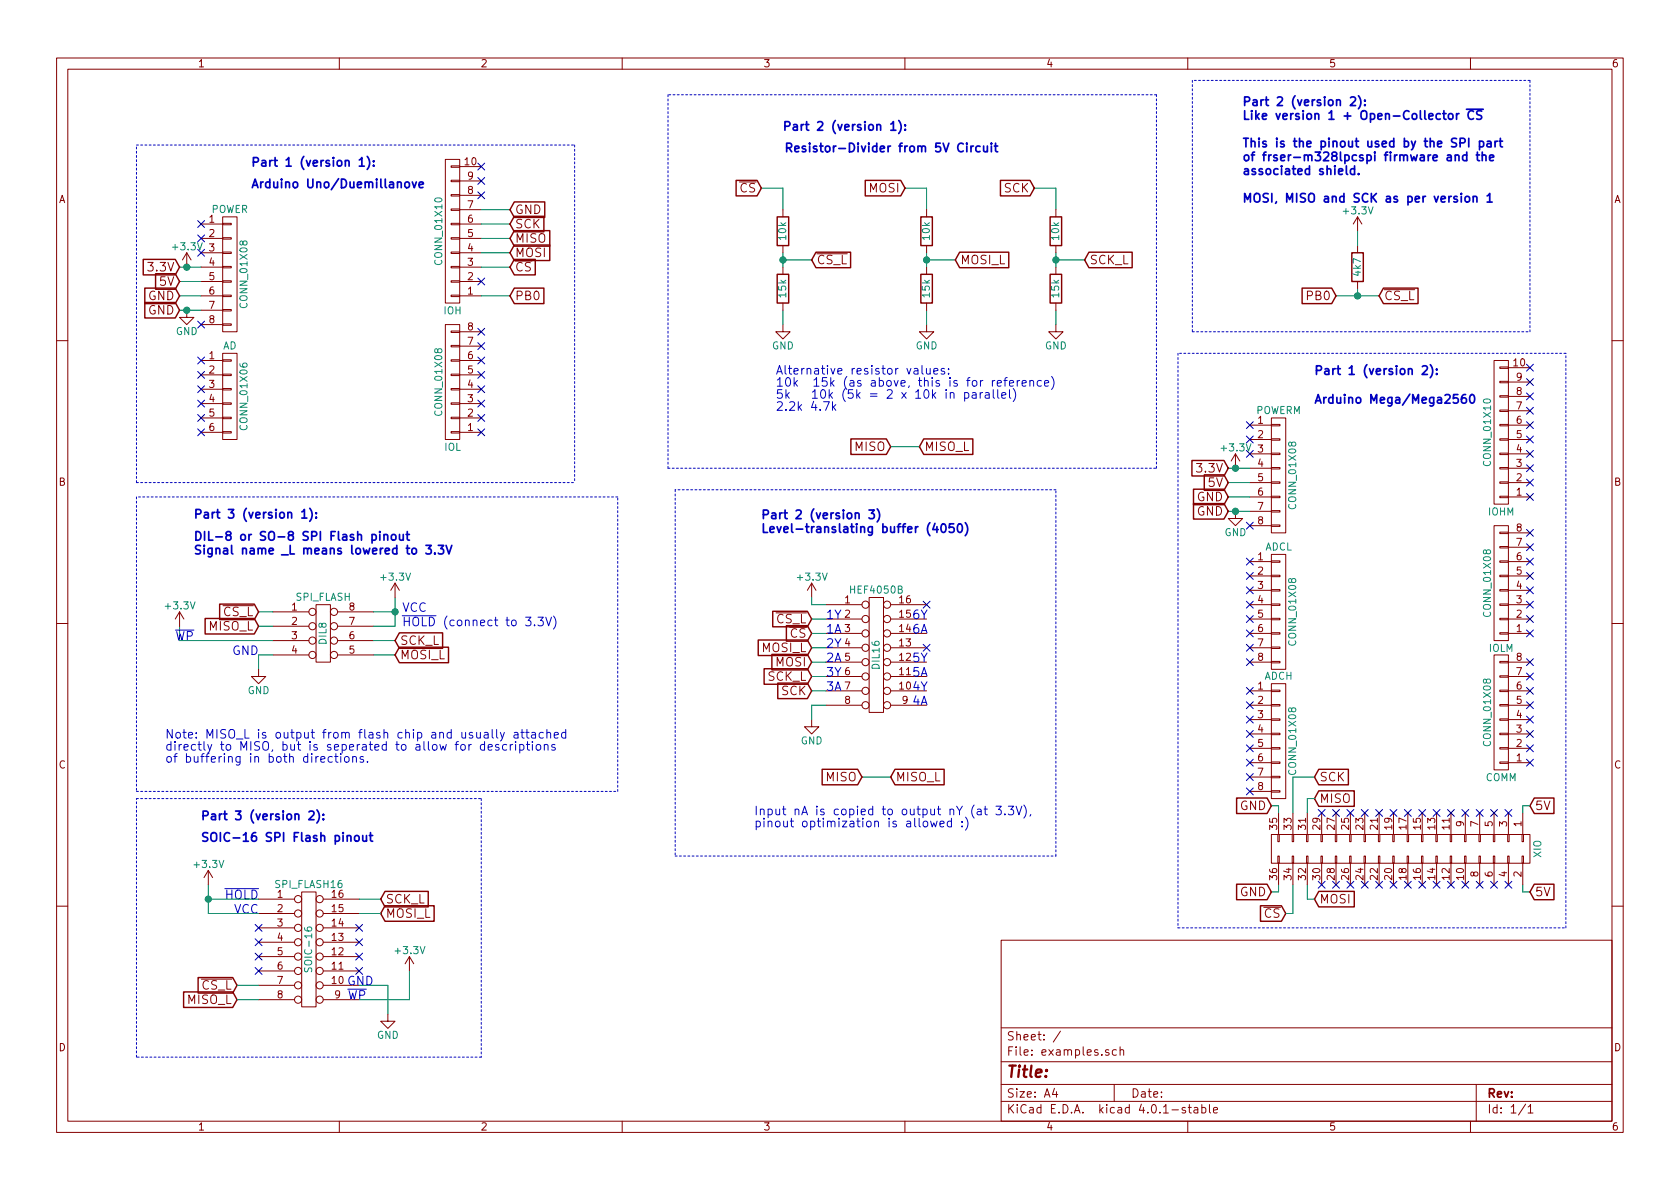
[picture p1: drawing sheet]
EESchema Schematic File Version 2
LIBS:power
LIBS:device
LIBS:transistors
LIBS:conn
LIBS:linear
LIBS:regul
LIBS:74xx
LIBS:cmos4000
LIBS:adc-dac
LIBS:memory
LIBS:xilinx
LIBS:microcontrollers
LIBS:dsp
LIBS:microchip
LIBS:analog_switches
LIBS:motorola
LIBS:texas
LIBS:intel
LIBS:audio
LIBS:interface
LIBS:digital-audio
LIBS:philips
LIBS:display
LIBS:cypress
LIBS:siliconi
LIBS:opto
LIBS:atmel
LIBS:contrib
LIBS:valves
EELAYER 25 0
EELAYER END
$Descr A4 11693 8268
encoding utf-8
Sheet 1 1
Title ""
Date ""
Rev ""
Comp ""
Comment1 ""
Comment2 ""
Comment3 ""
Comment4 ""
$EndDescr
$Comp
L CONN_01X06 AD
U 1 1
P 1600 2750
F 0 "AD" H 1600 3100 50  0000 C CNN
F 1 "CONN_01X06" V 1700 2750 50  0000 C CNN
F 2 "" H 1600 2750 50  0000 C CNN
F 3 "" H 1600 2750 50  0000 C CNN
	1    1600 2750
	1    0    0    -1  
$EndComp
$Comp
L CONN_01X08 POWER
U 1 1
P 1600 1900
F 0 "POWER" H 1600 2350 50  0000 C CNN
F 1 "CONN_01X08" V 1700 1900 50  0000 C CNN
F 2 "" H 1600 1900 50  0000 C CNN
F 3 "" H 1600 1900 50  0000 C CNN
	1    1600 1900
	1    0    0    -1  
$EndComp
$Comp
L CONN_01X08 IOL
U 1 1
P 3150 2650
F 0 "IOL" H 3150 3100 50  0000 C CNN
F 1 "CONN_01X08" V 3250 2650 50  0000 C CNN
F 2 "" H 3150 2650 50  0000 C CNN
F 3 "" H 3150 2650 50  0000 C CNN
	1    3150 2650
	-1   0    0    1   
$EndComp
$Comp
L CONN_01X10 IOH
U 1 1
P 3150 1600
F 0 "IOH" H 3150 2150 50  0000 C CNN
F 1 "CONN_01X10" V 3250 1600 50  0000 C CNN
F 2 "" H 3150 1600 50  0000 C CNN
F 3 "" H 3150 1600 50  0000 C CNN
	1    3150 1600
	-1   0    0    1   
$EndComp
Text Notes 1750 1300 0    60   ~ 12
Arduino Uno/Duemillanove
Wire Wire Line
	1250 2150 1400 2150
Wire Wire Line
	1400 2050 1250 2050
Wire Wire Line
	1400 1950 1250 1950
Wire Wire Line
	1250 1850 1400 1850
Text GLabel 1250 2150 0    60   Input ~ 0
GND
Text GLabel 1250 2050 0    60   Input ~ 0
GND
Text GLabel 1250 1950 0    60   Input ~ 0
5V
Text GLabel 1250 1850 0    60   Input ~ 0
3.3V
Wire Wire Line
	3350 1450 3550 1450
Text GLabel 3550 1450 2    60   Input ~ 0
GND
NoConn ~ 1400 2250
NoConn ~ 1400 1750
NoConn ~ 1400 1650
NoConn ~ 1400 1550
NoConn ~ 1400 3000
NoConn ~ 1400 2900
NoConn ~ 1400 2800
NoConn ~ 1400 2700
NoConn ~ 1400 2600
NoConn ~ 1400 2500
NoConn ~ 3350 3000
NoConn ~ 3350 2900
NoConn ~ 3350 2800
NoConn ~ 3350 2700
NoConn ~ 3350 2600
NoConn ~ 3350 2500
NoConn ~ 3350 2400
NoConn ~ 3350 2300
NoConn ~ 3350 1150
NoConn ~ 3350 1250
NoConn ~ 3350 1350
Wire Wire Line
	3350 2050 3550 2050
Text GLabel 3550 2050 2    60   Input ~ 0
PB0
NoConn ~ 3350 1950
Wire Wire Line
	3350 1850 3550 1850
Text GLabel 3550 1850 2    60   Input ~ 0
~CS~
Wire Wire Line
	3350 1750 3550 1750
Wire Wire Line
	3350 1650 3550 1650
Wire Wire Line
	3350 1550 3550 1550
Text GLabel 3550 1750 2    60   Input ~ 0
MOSI
Text GLabel 3550 1650 2    60   Input ~ 0
MISO
Text GLabel 3550 1550 2    60   Input ~ 0
SCK
Text Notes 6950 1050 2    60   ~ 12
Resistor-Divider from 5V Circuit
$Comp
L DIL8 SPI_FLASH
U 1 1
P 2250 4400
F 0 "SPI_FLASH" H 2250 4650 50  0000 C CNN
F 1 "DIL8" V 2250 4400 50  0000 C CNN
F 2 "" H 2250 4400 50  0000 C CNN
F 3 "" H 2250 4400 50  0000 C CNN
	1    2250 4400
	1    0    0    -1  
$EndComp
$Comp
L GND #PWR?
U 1 1
P 1300 2150
F 0 "#PWR?" H 1300 1900 50  0001 C CNN
F 1 "GND" H 1300 2000 50  0000 C CNN
F 2 "" H 1300 2150 50  0000 C CNN
F 3 "" H 1300 2150 50  0000 C CNN
	1    1300 2150
	1    0    0    -1  
$EndComp
Connection ~ 1300 2150
$Comp
L +3.3V #PWR?
U 1 1
P 1300 1850
F 0 "#PWR?" H 1300 1700 50  0001 C CNN
F 1 "+3.3V" H 1300 1990 50  0000 C CNN
F 2 "" H 1300 1850 50  0000 C CNN
F 3 "" H 1300 1850 50  0000 C CNN
	1    1300 1850
	1    0    0    -1  
$EndComp
Connection ~ 1300 1850
Wire Wire Line
	2600 4250 2750 4250
Wire Wire Line
	2750 4150 2750 4350
Wire Wire Line
	2750 4350 2600 4350
Connection ~ 2750 4250
Wire Wire Line
	1900 4450 1250 4450
Wire Wire Line
	1250 4450 1250 4350
Wire Wire Line
	1900 4550 1800 4550
Wire Wire Line
	1800 4550 1800 4650
$Comp
L +3.3V #PWR?
U 1 1
P 2750 4150
F 0 "#PWR?" H 2750 4000 50  0001 C CNN
F 1 "+3.3V" H 2750 4290 50  0000 C CNN
F 2 "" H 2750 4150 50  0000 C CNN
F 3 "" H 2750 4150 50  0000 C CNN
	1    2750 4150
	1    0    0    -1  
$EndComp
$Comp
L +3.3V #PWR?
U 1 1
P 1250 4350
F 0 "#PWR?" H 1250 4200 50  0001 C CNN
F 1 "+3.3V" H 1250 4490 50  0000 C CNN
F 2 "" H 1250 4350 50  0000 C CNN
F 3 "" H 1250 4350 50  0000 C CNN
	1    1250 4350
	1    0    0    -1  
$EndComp
$Comp
L GND #PWR?
U 1 1
P 1800 4650
F 0 "#PWR?" H 1800 4400 50  0001 C CNN
F 1 "GND" H 1800 4500 50  0000 C CNN
F 2 "" H 1800 4650 50  0000 C CNN
F 3 "" H 1800 4650 50  0000 C CNN
	1    1800 4650
	1    0    0    -1  
$EndComp
Wire Wire Line
	2600 4450 2750 4450
Wire Wire Line
	2600 4550 2750 4550
Wire Wire Line
	1900 4250 1800 4250
Wire Wire Line
	1900 4350 1800 4350
Text GLabel 2750 4450 2    60   Input ~ 0
SCK_L
Text GLabel 2750 4550 2    60   Input ~ 0
MOSI_L
Text GLabel 1800 4250 0    60   Input ~ 0
~CS_L
Text GLabel 1800 4350 0    60   Input ~ 0
MISO_L
Text Notes 1350 3850 0    60   ~ 12
DIL-8 or SO-8 SPI Flash pinout\nSignal name _L means lowered to 3.3V
Text Notes 2800 4350 0    60   ~ 0
~HOLD~ (connect to 3.3V)
Text Notes 2800 4250 0    60   ~ 0
VCC
Text Notes 1350 4450 2    60   ~ 0
~WP~
Text Notes 1800 4550 2    60   ~ 0
GND
Text Notes 1750 1150 0    60   ~ 12
Part 1 (version 1):
Text Notes 5450 900  0    60   ~ 12
Part 2 (version 1):
Wire Wire Line
	6300 1300 6450 1300
Wire Wire Line
	6450 1300 6450 1450
$Comp
L GND #PWR?
U 1 1
P 6450 2250
F 0 "#PWR?" H 6450 2000 50  0001 C CNN
F 1 "GND" H 6450 2100 50  0000 C CNN
F 2 "" H 6450 2250 50  0000 C CNN
F 3 "" H 6450 2250 50  0000 C CNN
	1    6450 2250
	1    0    0    -1  
$EndComp
Wire Wire Line
	6450 2250 6450 2150
Wire Wire Line
	6450 1750 6450 1850
Wire Wire Line
	6450 1800 6650 1800
Connection ~ 6450 1800
Text GLabel 5300 1300 0    60   Input ~ 0
~CS~
Wire Wire Line
	5300 1300 5450 1300
Wire Wire Line
	5450 1300 5450 1450
$Comp
L GND #PWR?
U 1 1
P 5450 2250
F 0 "#PWR?" H 5450 2000 50  0001 C CNN
F 1 "GND" H 5450 2100 50  0000 C CNN
F 2 "" H 5450 2250 50  0000 C CNN
F 3 "" H 5450 2250 50  0000 C CNN
	1    5450 2250
	1    0    0    -1  
$EndComp
Wire Wire Line
	5450 2250 5450 2150
Wire Wire Line
	5450 1750 5450 1850
Wire Wire Line
	5450 1800 5650 1800
Connection ~ 5450 1800
Text GLabel 5650 1800 2    60   Input ~ 0
~CS_L
$Comp
L R R?
U 1 1
P 5450 1600
F 0 "R?" V 5530 1600 50  0001 C CNN
F 1 "10k" V 5450 1600 50  0000 C CNN
F 2 "" V 5380 1600 50  0000 C CNN
F 3 "" H 5450 1600 50  0000 C CNN
	1    5450 1600
	1    0    0    -1  
$EndComp
$Comp
L R R?
U 1 1
P 5450 2000
F 0 "R?" V 5530 2000 50  0001 C CNN
F 1 "15k" V 5450 2000 50  0000 C CNN
F 2 "" V 5380 2000 50  0000 C CNN
F 3 "" H 5450 2000 50  0000 C CNN
	1    5450 2000
	1    0    0    -1  
$EndComp
$Comp
L R R?
U 1 1
P 6450 1600
F 0 "R?" V 6530 1600 50  0001 C CNN
F 1 "10k" V 6450 1600 50  0000 C CNN
F 2 "" V 6380 1600 50  0000 C CNN
F 3 "" H 6450 1600 50  0000 C CNN
	1    6450 1600
	1    0    0    -1  
$EndComp
$Comp
L R R?
U 1 1
P 6450 2000
F 0 "R?" V 6530 2000 50  0001 C CNN
F 1 "15k" V 6450 2000 50  0000 C CNN
F 2 "" V 6380 2000 50  0000 C CNN
F 3 "" H 6450 2000 50  0000 C CNN
	1    6450 2000
	1    0    0    -1  
$EndComp
Text GLabel 6300 1300 0    60   Input ~ 0
MOSI
Text GLabel 6650 1800 2    60   Input ~ 0
MOSI_L
Text Notes 1350 3600 0    60   ~ 12
Part 3 (version 1):
Wire Wire Line
	7200 1300 7350 1300
Wire Wire Line
	7350 1300 7350 1450
$Comp
L GND #PWR?
U 1 1
P 7350 2250
F 0 "#PWR?" H 7350 2000 50  0001 C CNN
F 1 "GND" H 7350 2100 50  0000 C CNN
F 2 "" H 7350 2250 50  0000 C CNN
F 3 "" H 7350 2250 50  0000 C CNN
	1    7350 2250
	1    0    0    -1  
$EndComp
Wire Wire Line
	7350 2250 7350 2150
Wire Wire Line
	7350 1750 7350 1850
Wire Wire Line
	7350 1800 7550 1800
Connection ~ 7350 1800
$Comp
L R R?
U 1 1
P 7350 1600
F 0 "R?" V 7430 1600 50  0001 C CNN
F 1 "10k" V 7350 1600 50  0000 C CNN
F 2 "" V 7280 1600 50  0000 C CNN
F 3 "" H 7350 1600 50  0000 C CNN
	1    7350 1600
	1    0    0    -1  
$EndComp
$Comp
L R R?
U 1 1
P 7350 2000
F 0 "R?" V 7430 2000 50  0001 C CNN
F 1 "15k" V 7350 2000 50  0000 C CNN
F 2 "" V 7280 2000 50  0000 C CNN
F 3 "" H 7350 2000 50  0000 C CNN
	1    7350 2000
	1    0    0    -1  
$EndComp
Text GLabel 7200 1300 0    60   Input ~ 0
SCK
Text GLabel 7550 1800 2    60   Input ~ 0
SCK_L
Text Notes 5400 2850 0    60   ~ 0
Alternative resistor values:\n10k  15k (as above, this is for reference)\n5k   10k (5k = 2 x 10k in parallel)\n2.2k 4.7k
Text Notes 8650 1400 0    60   ~ 12
Part 2 (version 2):\nLike version 1 + Open-Collector ~CS~\n\nThis is the pinout used by the SPI part\nof frser-m328lpcspi firmware and the\nassociated shield.\n\nMOSI, MISO and SCK as per version 1
Text GLabel 9300 2050 0    60   Input ~ 0
PB0
Wire Wire Line
	9300 2050 9600 2050
$Comp
L +3.3V #PWR?
U 1 1
P 9450 1600
F 0 "#PWR?" H 9450 1450 50  0001 C CNN
F 1 "+3.3V" H 9450 1740 50  0000 C CNN
F 2 "" H 9450 1600 50  0000 C CNN
F 3 "" H 9450 1600 50  0000 C CNN
	1    9450 1600
	1    0    0    -1  
$EndComp
$Comp
L R R?
U 1 1
P 9450 1850
F 0 "R?" V 9530 1850 50  0001 C CNN
F 1 "4k7" V 9450 1850 50  0000 C CNN
F 2 "" V 9380 1850 50  0000 C CNN
F 3 "" H 9450 1850 50  0000 C CNN
	1    9450 1850
	1    0    0    -1  
$EndComp
Wire Wire Line
	9450 2050 9450 2000
Wire Wire Line
	9450 1700 9450 1600
Text GLabel 9600 2050 2    60   Input ~ 0
~CS_L
Connection ~ 9450 2050
Text GLabel 6000 5400 0    60   Input ~ 0
MISO
Text GLabel 6200 5400 2    60   Input ~ 0
MISO_L
Wire Wire Line
	6000 5400 6200 5400
Text Notes 5300 3700 0    60   ~ 12
Part 2 (version 3)\nLevel-translating buffer (4050)\n
$Comp
L DIL16 HEF4050B
U 1 1
P 6100 4550
F 0 "HEF4050B" H 6100 5000 50  0000 C CNN
F 1 "DIL16" V 6100 4550 50  0000 C CNN
F 2 "" H 6100 4550 50  0000 C CNN
F 3 "" H 6100 4550 50  0000 C CNN
	1    6100 4550
	1    0    0    -1  
$EndComp
$Comp
L +3.3V #PWR?
U 1 1
P 5650 4150
F 0 "#PWR?" H 5650 4000 50  0001 C CNN
F 1 "+3.3V" H 5650 4290 50  0000 C CNN
F 2 "" H 5650 4150 50  0000 C CNN
F 3 "" H 5650 4150 50  0000 C CNN
	1    5650 4150
	1    0    0    -1  
$EndComp
Wire Wire Line
	5650 4150 5650 4200
Wire Wire Line
	5650 4200 5750 4200
$Comp
L GND #PWR?
U 1 1
P 5650 5000
F 0 "#PWR?" H 5650 4750 50  0001 C CNN
F 1 "GND" H 5650 4850 50  0000 C CNN
F 2 "" H 5650 5000 50  0000 C CNN
F 3 "" H 5650 5000 50  0000 C CNN
	1    5650 5000
	1    0    0    -1  
$EndComp
Wire Wire Line
	5650 5000 5650 4900
Wire Wire Line
	5650 4900 5750 4900
Text GLabel 5650 4300 0    60   Input ~ 0
~CS_L
Text GLabel 5650 4400 0    60   Input ~ 0
~CS~
Wire Wire Line
	5750 4400 5650 4400
Wire Wire Line
	5750 4300 5650 4300
Text GLabel 6200 3100 0    60   Input ~ 0
MISO
Text GLabel 6400 3100 2    60   Input ~ 0
MISO_L
Wire Wire Line
	6200 3100 6400 3100
Text GLabel 5650 4500 0    60   Input ~ 0
MOSI_L
Wire Wire Line
	5650 4500 5750 4500
Text GLabel 5650 4600 0    60   Input ~ 0
MOSI
Wire Wire Line
	5650 4600 5750 4600
Text GLabel 5650 4700 0    60   Input ~ 0
SCK_L
Wire Wire Line
	5750 4700 5650 4700
Text GLabel 5650 4800 0    60   Input ~ 0
SCK
Wire Wire Line
	5650 4800 5750 4800
Text Notes 5750 4300 0    60   ~ 0
1Y
Text Notes 5750 4400 0    60   ~ 0
1A
Text Notes 5750 4500 0    60   ~ 0
2Y
Text Notes 5750 4600 0    60   ~ 0
2A
Text Notes 5750 4700 0    60   ~ 0
3Y
Text Notes 5750 4800 0    60   ~ 0
3A
NoConn ~ 6450 4500
NoConn ~ 6450 4200
Text Notes 6350 4900 0    60   ~ 0
4A
Text Notes 6350 4800 0    60   ~ 0
4Y
Text Notes 6350 4700 0    60   ~ 0
5A
Text Notes 6350 4600 0    60   ~ 0
5Y
Text Notes 6350 4400 0    60   ~ 0
6A
Text Notes 6350 4300 0    60   ~ 0
6Y
Text Notes 5250 5750 0    60   ~ 0
Input nA is copied to output nY (at 3.3V),\npinout optimization is allowed :)
Wire Notes Line
	4650 650  4650 3250
Wire Notes Line
	4650 3250 8050 3250
Wire Notes Line
	8050 3250 8050 650 
Wire Notes Line
	8050 650  4650 650 
Wire Notes Line
	8300 550  8300 2300
Wire Notes Line
	8300 2300 10650 2300
Wire Notes Line
	10650 2300 10650 550 
Wire Notes Line
	10650 550  8300 550 
Wire Notes Line
	4700 3400 4700 5950
Wire Notes Line
	4700 5950 7350 5950
Wire Notes Line
	7350 5950 7350 3400
Wire Notes Line
	7350 3400 4700 3400
Wire Notes Line
	950  3450 950  5500
Wire Notes Line
	950  5500 4300 5500
Wire Notes Line
	4300 5500 4300 3450
Wire Notes Line
	4300 3450 950  3450
Text Notes 1150 5300 0    60   ~ 0
Note: MISO_L is output from flash chip and usually attached\ndirectly to MISO, but is seperated to allow for descriptions\nof buffering in both directions.
Text GLabel 1650 6850 0    60   Input ~ 0
~CS_L
$Comp
L DIL16 SPI_FLASH16
U 1 1
P 2150 6600
F 0 "SPI_FLASH16" H 2150 7050 50  0000 C CNN
F 1 "SOIC-16" V 2150 6600 50  0000 C CNN
F 2 "" H 2150 6600 50  0000 C CNN
F 3 "" H 2150 6600 50  0000 C CNN
	1    2150 6600
	1    0    0    -1  
$EndComp
Wire Wire Line
	1800 6850 1650 6850
Text GLabel 1650 6950 0    60   Input ~ 0
MISO_L
Wire Wire Line
	1650 6950 1800 6950
Wire Wire Line
	2500 6850 2700 6850
Wire Wire Line
	2700 6850 2700 7050
$Comp
L GND #PWR?
U 1 1
P 2700 7050
F 0 "#PWR?" H 2700 6800 50  0001 C CNN
F 1 "GND" H 2700 6900 50  0000 C CNN
F 2 "" H 2700 7050 50  0000 C CNN
F 3 "" H 2700 7050 50  0000 C CNN
	1    2700 7050
	1    0    0    -1  
$EndComp
$Comp
L +3.3V #PWR?
U 1 1
P 2850 6750
F 0 "#PWR?" H 2850 6600 50  0001 C CNN
F 1 "+3.3V" H 2850 6890 50  0000 C CNN
F 2 "" H 2850 6750 50  0000 C CNN
F 3 "" H 2850 6750 50  0000 C CNN
	1    2850 6750
	1    0    0    -1  
$EndComp
Text Notes 2550 6950 2    60   ~ 0
~WP~
Text Notes 2600 6850 2    60   ~ 0
GND
Wire Wire Line
	2500 6950 2850 6950
Wire Wire Line
	2850 6950 2850 6750
Text GLabel 2650 6350 2    60   Input ~ 0
MOSI_L
Wire Wire Line
	2500 6350 2650 6350
Text GLabel 2650 6250 2    60   Input ~ 0
SCK_L
Wire Wire Line
	2500 6250 2650 6250
Text Notes 1800 6350 2    60   ~ 0
VCC
Text Notes 1800 6250 2    60   ~ 0
~HOLD~
$Comp
L +3.3V #PWR?
U 1 1
P 1450 6150
F 0 "#PWR?" H 1450 6000 50  0001 C CNN
F 1 "+3.3V" H 1450 6290 50  0000 C CNN
F 2 "" H 1450 6150 50  0000 C CNN
F 3 "" H 1450 6150 50  0000 C CNN
	1    1450 6150
	1    0    0    -1  
$EndComp
Wire Wire Line
	1800 6250 1450 6250
Wire Wire Line
	1450 6150 1450 6350
Wire Wire Line
	1450 6350 1800 6350
Connection ~ 1450 6250
NoConn ~ 1800 6450
NoConn ~ 1800 6550
NoConn ~ 1800 6650
NoConn ~ 1800 6750
NoConn ~ 2500 6750
NoConn ~ 2500 6650
NoConn ~ 2500 6550
NoConn ~ 2500 6450
Text Notes 1400 5700 0    60   ~ 12
Part 3 (version 2):
Text Notes 1400 5850 0    60   ~ 12
SOIC-16 SPI Flash pinout\n
Wire Notes Line
	950  5550 3350 5550
Wire Notes Line
	3350 5550 3350 7350
Wire Notes Line
	3350 7350 950  7350
Wire Notes Line
	950  7350 950  5550
Wire Notes Line
	950  3350 4000 3350
$Comp
L CONN_01X08 POWERM
U 1 1
P 8900 3300
F 0 "POWERM" H 8900 3750 50  0000 C CNN
F 1 "CONN_01X08" V 9000 3300 50  0000 C CNN
F 2 "" H 8900 3300 50  0000 C CNN
F 3 "" H 8900 3300 50  0000 C CNN
	1    8900 3300
	1    0    0    -1  
$EndComp
$Comp
L CONN_01X08 IOLM
U 1 1
P 10450 4050
F 0 "IOLM" H 10450 4500 50  0000 C CNN
F 1 "CONN_01X08" V 10550 4050 50  0000 C CNN
F 2 "" H 10450 4050 50  0000 C CNN
F 3 "" H 10450 4050 50  0000 C CNN
	1    10450 4050
	-1   0    0    1   
$EndComp
$Comp
L CONN_01X10 IOHM
U 1 1
P 10450 3000
F 0 "IOHM" H 10450 3550 50  0000 C CNN
F 1 "CONN_01X10" V 10550 3000 50  0000 C CNN
F 2 "" H 10450 3000 50  0000 C CNN
F 3 "" H 10450 3000 50  0000 C CNN
	1    10450 3000
	-1   0    0    1   
$EndComp
Text Notes 9150 2800 0    60   ~ 12
Arduino Mega/Mega2560
Wire Wire Line
	8550 3550 8700 3550
Wire Wire Line
	8700 3450 8550 3450
Wire Wire Line
	8700 3350 8550 3350
Wire Wire Line
	8550 3250 8700 3250
Text GLabel 8550 3550 0    60   Input ~ 0
GND
Text GLabel 8550 3450 0    60   Input ~ 0
GND
Text GLabel 8550 3350 0    60   Input ~ 0
5V
Text GLabel 8550 3250 0    60   Input ~ 0
3.3V
NoConn ~ 8700 3650
NoConn ~ 8700 3150
NoConn ~ 8700 3050
NoConn ~ 8700 2950
NoConn ~ 8700 4400
NoConn ~ 8700 4300
NoConn ~ 8700 4200
NoConn ~ 8700 4100
NoConn ~ 8700 4000
NoConn ~ 8700 3900
NoConn ~ 10650 4400
NoConn ~ 10650 4300
NoConn ~ 10650 4200
NoConn ~ 10650 4100
NoConn ~ 10650 4000
NoConn ~ 10650 3900
NoConn ~ 10650 3800
NoConn ~ 10650 3700
NoConn ~ 10650 2550
NoConn ~ 10650 2650
NoConn ~ 10650 2750
NoConn ~ 10650 3350
$Comp
L GND #PWR?
U 1 1
P 8600 3550
F 0 "#PWR?" H 8600 3300 50  0001 C CNN
F 1 "GND" H 8600 3400 50  0000 C CNN
F 2 "" H 8600 3550 50  0000 C CNN
F 3 "" H 8600 3550 50  0000 C CNN
	1    8600 3550
	1    0    0    -1  
$EndComp
Connection ~ 8600 3550
$Comp
L +3.3V #PWR?
U 1 1
P 8600 3250
F 0 "#PWR?" H 8600 3100 50  0001 C CNN
F 1 "+3.3V" H 8600 3390 50  0000 C CNN
F 2 "" H 8600 3250 50  0000 C CNN
F 3 "" H 8600 3250 50  0000 C CNN
	1    8600 3250
	1    0    0    -1  
$EndComp
Connection ~ 8600 3250
Text Notes 9150 2600 0    60   ~ 12
Part 1 (version 2):
NoConn ~ 10650 3450
NoConn ~ 10650 3250
NoConn ~ 10650 3150
NoConn ~ 10650 3050
NoConn ~ 10650 2950
NoConn ~ 10650 2850
$Comp
L CONN_01X08 ADCL
U 1 1
P 8900 4250
F 0 "ADCL" H 8900 4700 50  0000 C CNN
F 1 "CONN_01X08" V 9000 4250 50  0000 C CNN
F 2 "" H 8900 4250 50  0000 C CNN
F 3 "" H 8900 4250 50  0000 C CNN
	1    8900 4250
	1    0    0    -1  
$EndComp
NoConn ~ 8700 4500
NoConn ~ 8700 4600
$Comp
L CONN_01X08 ADCH
U 1 1
P 8900 5150
F 0 "ADCH" H 8900 5600 50  0000 C CNN
F 1 "CONN_01X08" V 9000 5150 50  0000 C CNN
F 2 "" H 8900 5150 50  0000 C CNN
F 3 "" H 8900 5150 50  0000 C CNN
	1    8900 5150
	1    0    0    -1  
$EndComp
NoConn ~ 8700 4800
NoConn ~ 8700 4900
NoConn ~ 8700 5000
NoConn ~ 8700 5100
NoConn ~ 8700 5200
NoConn ~ 8700 5300
NoConn ~ 8700 5400
NoConn ~ 8700 5500
$Comp
L CONN_01X08 COMM
U 1 1
P 10450 4950
F 0 "COMM" H 10450 5400 50  0000 C CNN
F 1 "CONN_01X08" V 10550 4950 50  0000 C CNN
F 2 "" H 10450 4950 50  0000 C CNN
F 3 "" H 10450 4950 50  0000 C CNN
	1    10450 4950
	-1   0    0    1   
$EndComp
NoConn ~ 10650 4600
NoConn ~ 10650 4700
NoConn ~ 10650 4800
NoConn ~ 10650 4900
NoConn ~ 10650 5000
NoConn ~ 10650 5100
NoConn ~ 10650 5200
NoConn ~ 10650 5300
$Comp
L CONN_02X18 XIO
U 1 1
P 9750 5900
F 0 "XIO" H 9750 6850 50  0000 C CNN
F 1 "CONN_02X18" V 9750 5900 50  0001 C CNN
F 2 "" H 9750 4850 50  0000 C CNN
F 3 "" H 9750 4850 50  0000 C CNN
	1    9750 5900
	0    1    1    0   
$EndComp
Text GLabel 8850 6200 0    60   Input ~ 0
GND
Text GLabel 8850 5600 0    60   Input ~ 0
GND
Wire Wire Line
	8850 5600 8900 5600
Wire Wire Line
	8900 5600 8900 5650
Text GLabel 10650 5600 2    60   Input ~ 0
5V
Text GLabel 10650 6200 2    60   Input ~ 0
5V
Wire Wire Line
	10650 6200 10600 6200
Wire Wire Line
	10600 6200 10600 6150
Wire Wire Line
	10650 5600 10600 5600
Wire Wire Line
	10600 5600 10600 5650
Text GLabel 9150 5400 2    60   Input ~ 0
SCK
Wire Wire Line
	9000 5650 9000 5400
Wire Wire Line
	9000 5400 9150 5400
Text GLabel 9150 5550 2    60   Input ~ 0
MISO
Wire Wire Line
	9100 5650 9100 5550
Wire Wire Line
	9100 5550 9150 5550
Text GLabel 8950 6350 0    60   Input ~ 0
~CS~
Wire Wire Line
	9000 6350 9000 6150
Text GLabel 9150 6250 2    60   Input ~ 0
MOSI
Wire Wire Line
	8850 6200 8900 6200
Wire Wire Line
	8900 6200 8900 6150
Wire Wire Line
	9000 6350 8950 6350
Wire Wire Line
	9150 6250 9100 6250
Wire Wire Line
	9100 6250 9100 6150
NoConn ~ 9200 5650
NoConn ~ 9300 5650
NoConn ~ 9400 5650
NoConn ~ 9500 5650
NoConn ~ 9600 5650
NoConn ~ 9700 5650
NoConn ~ 9800 5650
NoConn ~ 9900 5650
NoConn ~ 10000 5650
NoConn ~ 10100 5650
NoConn ~ 10200 5650
NoConn ~ 10300 5650
NoConn ~ 10400 5650
NoConn ~ 10500 5650
NoConn ~ 10500 6150
NoConn ~ 10400 6150
NoConn ~ 10300 6150
NoConn ~ 10200 6150
NoConn ~ 10100 6150
NoConn ~ 10000 6150
NoConn ~ 9900 6150
NoConn ~ 9800 6150
NoConn ~ 9700 6150
NoConn ~ 9600 6150
NoConn ~ 9500 6150
NoConn ~ 9400 6150
NoConn ~ 9300 6150
NoConn ~ 9200 6150
Wire Notes Line
	8200 2450 8200 6450
Wire Notes Line
	8200 6450 10900 6450
Wire Notes Line
	10900 6450 10900 2450
Wire Notes Line
	10900 2450 8200 2450
Wire Notes Line
	950  3350 950  1000
Wire Notes Line
	950  1000 4000 1000
Wire Notes Line
	4000 1000 4000 3350
$EndSCHEMATC
